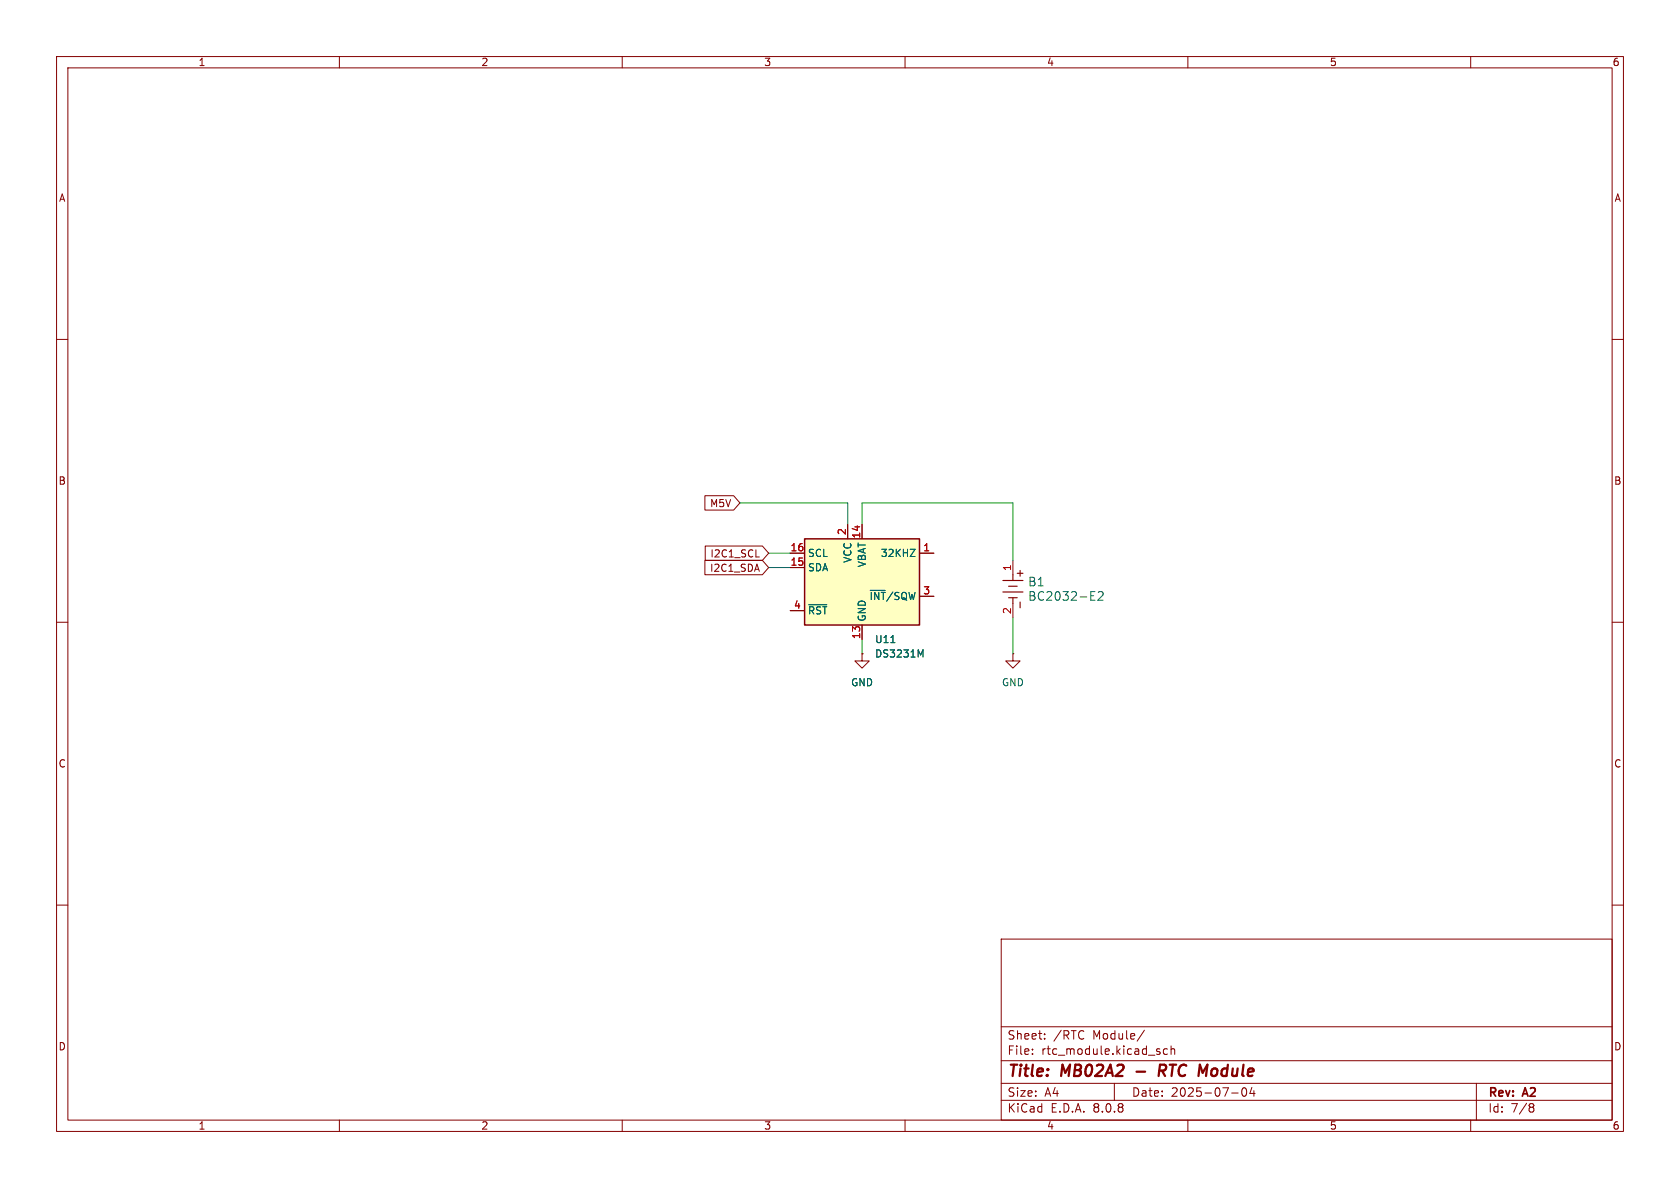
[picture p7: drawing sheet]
<svg xmlns="http://www.w3.org/2000/svg" width="297mm" height="210mm" viewBox="0 0 297 210" stroke-linecap="round" stroke-linejoin="round" font-family="sans-serif">
<g fill="none" stroke="#840000" stroke-width=".18">
<path d="M10 10h277v190h-277zM12 12h273v186h-273zM60 10v2M110 10v2M160 10v2M210 10v2M260 10v2M10 60h2M285 60h2M10 110h2M152.4 115.6v1.2h1.3l-1.3 1.3-1.3-1.3h1.3M152.4 115.6h.1"/>
<path d="M285 110h2M10 160h2M177 166h108v32h-108zM285 160h2M60 198v2M110 198v2M160 198v2M177 194.5h108M177 191.5h108M177 187.5h108M177 181.5h108M182.5 186.3v.1"/>
<path d="M182.5 185.5v.1M184.7 183.6v.1M184.7 182.8v.1M197 191.5v3M202.3 182.1l-1.3 2M204.7 185.9l.3 .1 .1 .2-.2 .2h-.3M204.7 185.4l.3 .1M206.4 185.5l-.4-.1-.3 .3v.4l.1 .2h.6M207 185.5l.2-.1 .4 .1 .1 .9M207 184.9v1.5M210 198v2M217.7 193.2h1.2"/>
<path d="M219.7 192.4l.2-.1a.81 .81 0 0 1 .6 .6 .81 .81 0 0 1-.3 .8l-.2 .1a.81 .81 0 0 1-.3-1.4zM221.3 192.2l-.3 1.1h.9M221.7 192.8v1M260 198v2M261 191.5v6.5M270.6 195.1l.4 .1 .2 .2-.3 .3M270.6 195.7h.3M270.9 195.7l.2 .2 .1 .4-.2 .2-.4 .1"/>
</g>
<path d="M200.9 189.4h1.5M205.4 189.3l.6 .9M205.8 188.2h-.7l-.3 2M205.9 189.2l-1 .1" fill="none" stroke="#840000" stroke-width=".4"/>
<path d="M142.2 95.3h20.4v15.2h-20.4z" fill="#ffffc2"/>
<path d="M142.2 95.3h20.4v15.2h-20.4z" fill="none" stroke="#840000" stroke-width=".25"/>
<g fill="none" stroke="#840000" stroke-width=".18">
<path d="M124.6 99.1h10.2l1.1 1.2-1.1 1.3h-10.2zM124.6 87.6h5.1l1.1 1.3-1.1 1.3h-5.1zM124.7 96.5h10.1l1.1 1.3-1.1 1.3h-10.1zM133.6 98.5h.6M139.7 97.8h2.5M149.9 92.7v2.6M152.4 92.7v2.6M162.6 97.8h2.5M179.1 99.1v2.5M139.7 100.3h2.5M139.7 108h2.5M152.4 115.6h.1"/>
<path d="M152.4 110.5v2.5M162.6 105.4h2.5M179.1 115.6v1.2h1.2l-1.2 1.3-1.3-1.3h1.3M179.1 115.6h.1M179.1 106.7v2.5"/>
</g>
<path d="M160.9 97.1h.9l-.9 1.3h.9M143 106.9h3.2M157.5 113.6h.7M162.7 115.8l.5-.9v1.2M192.8 105.3h.6M192.8 106.1h.8M192.8 104.6h.8M194.2 104.7l.5-.1 .3 .1v.3l-.9 1.1h.9" fill="none" stroke="#006464" stroke-width=".18"/>
<path d="M177.3 102.6h3.5M177.3 104.6h3.5M178.3 103.6h1.5M178.3 105.7h1.5M179.1 101.6v.9M179.1 105.7v1M179.8 101.3h1M180.3 100.8v1.1M180.3 106.4v1" fill="none" stroke="#840000" stroke-width=".2"/>
<path d="M130.8 88.9h19.1v3.8M135.9 97.8h3.8M152.4 92.7v-3.8h26.7v10.2M135.9 100.3h3.8M152.4 113v2.6M179.1 109.2v6.4" fill="none" stroke="#009600" stroke-width=".18"/>
<g font-size="2.8" fill="#840000">
<text x="178" y="190.9">Title:</text>
<text x="187.7" y="190.9">MB02A2</text>
<text x="206.5" y="190.9">RTC Module</text>
</g>
<g font-size="2.1" fill="#006464">
<text x="181.7" y="103.9">B1</text>
<text x="181.7" y="106.4">BC2032-E2</text>
</g>
<g font-size="2.1" fill="#840000">
<text x="178" y="184">Sheet:</text>
<text x="186.2" y="184">/RTC</text>
<text x="193.2" y="184">Module/</text>
<text x="178" y="186.7">File:</text>
<text x="184.1" y="186.7">rtc_module.kicad_sch</text>
<text x="178" y="196.9">KiCad</text>
<text x="178" y="194.1">Size:</text>
<text x="184.7" y="194.1">A4</text>
<text x="185.7" y="196.9">E.D.A.</text>
<text x="193.3" y="196.9">8.0.8</text>
<text x="200" y="194.1">Date:</text>
<text x="207" y="194.1">2025-07-04</text>
<text x="263" y="194.3">Rev:</text>
<text x="263" y="196.9">Id:</text>
<text x="267.1" y="196.9">7/8</text>
<text x="269.4" y="194.3">A2</text>
</g>
<g font-size="1.8" fill="#840000">
<text x="35" y="11.9">1</text>
<text x="85" y="11.9">2</text>
<text x="135" y="11.9">3</text>
<text x="185" y="11.9">4</text>
<text x="235" y="11.9">5</text>
<text x="285" y="11.9">6</text>
<text x="10.3" y="35.9">A</text>
<text x="285.3" y="35.9">A</text>
<text x="10.3" y="85.9">B</text>
<text x="125.4" y="89.9">M5V</text>
<text x="285.3" y="85.9">B</text>
<text x="125.4" y="101.3">I2C1_SDA</text>
<text x="125.5" y="98.7">I2C1_SCL</text>
<text x="10.3" y="135.9">C</text>
<text x="285.3" y="135.9">C</text>
<text x="10.3" y="185.9">D</text>
<text x="285.3" y="185.9">D</text>
<text x="35" y="199.9">1</text>
<text x="85" y="199.9">2</text>
<text x="135" y="199.9">3</text>
<text x="185" y="199.9">4</text>
<text x="235" y="199.9">5</text>
<text x="285" y="199.9">6</text>
</g>
<g font-size="1.8" fill="#a90000">
<text x="149.6" y="94.7" transform="rotate(-90 149.6 94.7)">2</text>
<text x="152.1" y="95.3" transform="rotate(-90 152.1 95.3)">14</text>
<text x="139.7" y="100.1">15</text>
<text x="139.7" y="97.5">16</text>
<text x="163.1" y="97.5">1</text>
<text x="178.8" y="101" transform="rotate(-90 178.8 101)">1</text>
<text x="140.3" y="107.7">4</text>
<text x="163.1" y="105.2">3</text>
<text x="152.1" y="113.1" transform="rotate(-90 152.1 113.1)">13</text>
<text x="178.8" y="108.7" transform="rotate(-90 178.8 108.7)">2</text>
</g>
<g font-size="1.8" fill="#006464">
<text x="142.7" y="101.2">SDA</text>
<text x="142.7" y="98.7">SCL</text>
<text x="150.7" y="99.6" transform="rotate(-90 150.7 99.6)">VCC</text>
<text x="153.3" y="100.4" transform="rotate(-90 153.3 100.4)">VBAT</text>
<text x="155.6" y="98.7">32KHZ</text>
<text x="153.6" y="106.3">~{INT}/SQW</text>
<text x="142.7" y="108.8">~{RST}</text>
<text x="153.3" y="110" transform="rotate(-90 153.3 110)">GND</text>
<text x="154.6" y="113.9">U11</text>
<text x="154.6" y="116.4">DS3231M</text>
<text x="150.4" y="121.5">GND</text>
<text x="177" y="121.5">GND</text>
</g>
</svg>
